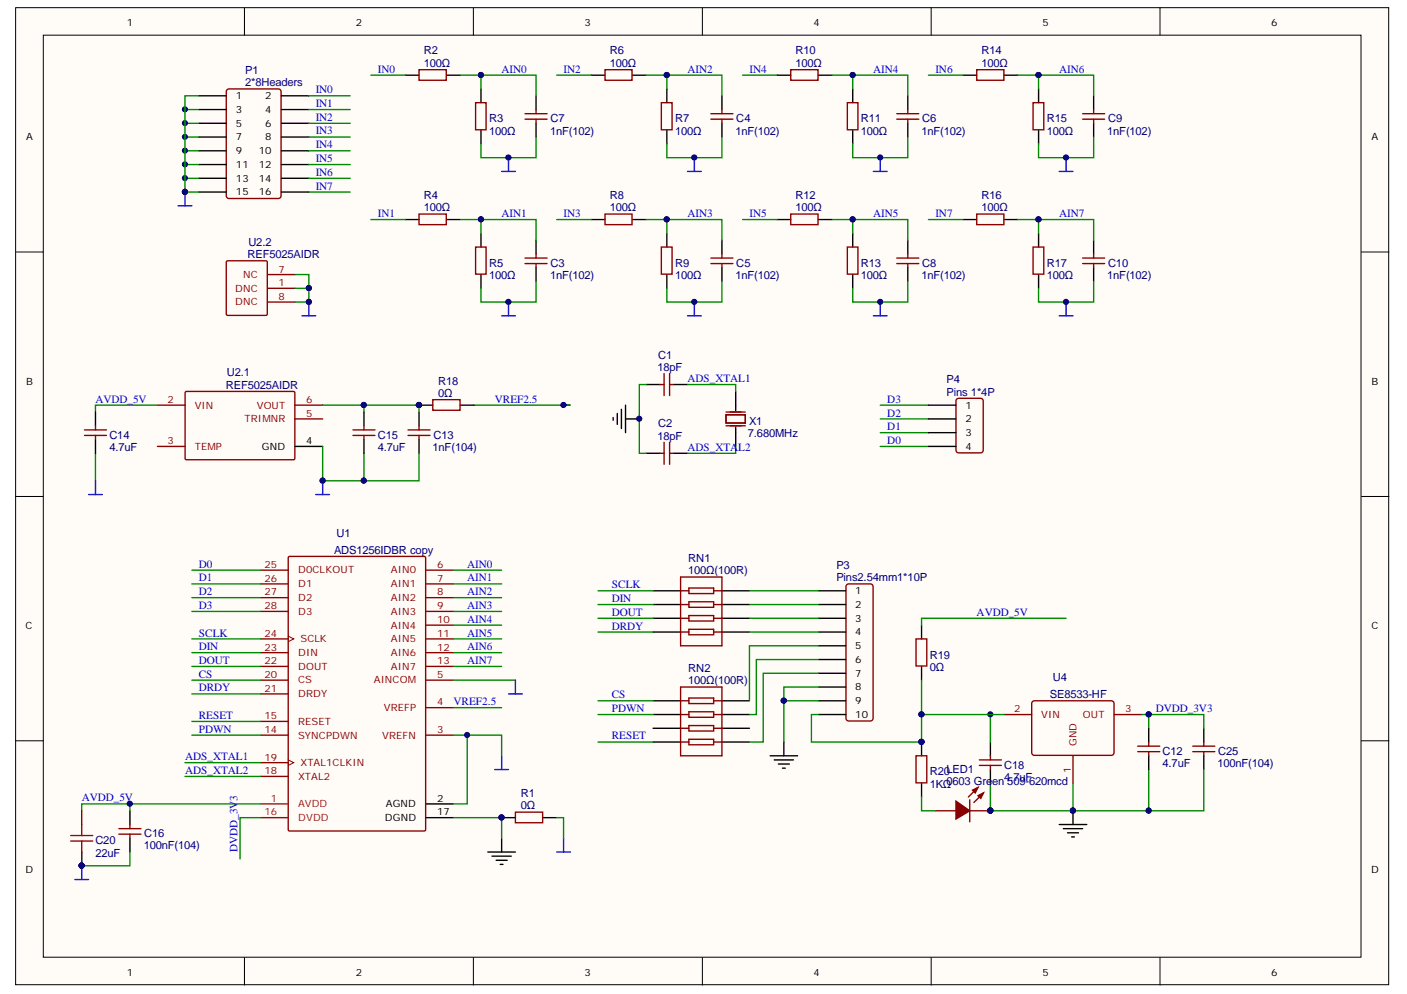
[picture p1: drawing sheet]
# Altium schematic sheet Sheet_1.schdoc
size 253 x 180 mm

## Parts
C1  18pF  [0603]
C2  18pF  [0603]
C3  1nF(102)  [0603]
C4  1nF(102)  [0603]
C5  1nF(102)  [0603]
C6  1nF(102)  [0603]
C7  1nF(102)  [0603]
C8  1nF(102)  [0603]
C9  1nF(102)  [0603]
C10  1nF(102)  [0603]
C12  4.7uF  [0805]
C13  1nF(104)  [0805]
C14  4.7uF  [0805]
C15  4.7uF  [0805]
C16  100nF(104)  [0805]
C18  4.7uF  [0805]
C20  22uF  [0805]
C25  100nF(104)  [0805]
LED1  0603 Green 509-620mcd  [LED-0603]
P1  2*8Headers  [HDR-8X2/2.54]
P3  Pins2.54mm1*10P  [HDR-10X1/2.54]
P4  Pins 1*4P  [HDR-4X1/2.54]
R1  0Ω  [0603]
R2  100Ω  [0805]
R3  100Ω  [0805]
R4  100Ω  [0805]
R5  100Ω  [0805]
R6  100Ω  [0805]
R7  100Ω  [0805]
R8  100Ω  [0805]
R9  100Ω  [0805]
R10  100Ω  [0805]
R11  100Ω  [0805]
R12  100Ω  [0805]
R13  100Ω  [0805]
R14  100Ω  [0805]
R15  100Ω  [0805]
R16  100Ω  [0805]
R17  100Ω  [0805]
R18  0Ω  [0603]
R19  0Ω  [0603]
R20  1KΩ  [0603]
RN1  100Ω(100R)  [0603_X4]
RN2  100Ω(100R)  [0603_X4]
U1  ADS1256IDBR copy  [SSOP-28_208MIL]
U2.1  REF5025AIDR  [SOIC-8_150MIL]
U2.2  REF5025AIDR  [SOIC-8_150MIL]
U4  SE8533-HF  [SOT-89(SOT-89-3)]
X1  7.680MHz  [OSC-49S-1]

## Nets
AGND: C3.1 C4.1 C5.1 C6.1 C7.1 C8.1 C9.1 C10.1 C13.1 C14.1 C15.1 C16.1 C20.1 P1.1 P1.3 P1.5 P1.7 P1.9 P1.11 P1.13 P1.15 R1.2 R3.1 R5.1 R7.1 R9.1 R11.1 R13.1 R15.1 R17.1 U1.2(AGND) U1.3(VREFN) U1.5(AINCOM) U2.1.4(GND) U2.2.1(DNC) U2.2.7(NC) U2.2.8(DNC)
DGND: C1.1 C2.1 C12.1 C18.1 C25.1 LED1.2(K) P3.8 P3.9 R1.1 U1.17(DGND) U4.1(GND)
ADS_XTAL1: C1.2 U1.19(XTAL1CLKIN) X1.1(OSC1)
ADS_XTAL2: C2.2 U1.18(XTAL2) X1.2(OSC2)
AIN0: C7.2 R2.2 R3.2 U1.6(AIN0)
AIN1: C3.2 R4.2 R5.2 U1.7(AIN1)
AIN2: C4.2 R6.2 R7.2 U1.8(AIN2)
AIN3: C5.2 R8.2 R9.2 U1.9(AIN3)
AIN4: C6.2 R10.2 R11.2 U1.10(AIN4)
AIN5: C8.2 R12.2 R13.2 U1.11(AIN5)
AIN6: C9.2 R14.2 R15.2 U1.12(AIN6)
AIN7: C10.2 R16.2 R17.2 U1.13(AIN7)
AVDD_5V: C14.2 C16.2 C20.2 R19.2 U1.1(AVDD) U2.1.2(VIN)
CS: RN2.1 U1.20(CS)
D0: P4.4 U1.25(D0CLKOUT)
D1: P4.3 U1.26(D1)
D2: P4.2 U1.27(D2)
D3: P4.1 U1.28(D3)
DIN: RN1.2 U1.23(DIN)
DOUT: RN1.3 U1.22(DOUT)
DRDY: RN1.4 U1.21(DRDY)
DVDD_3V3: C12.2 C25.2 U1.16(DVDD) U4.3(OUT)
IN0: P1.2 R2.1
IN1: P1.4 R4.1
IN2: P1.6 R6.1
IN3: P1.8 R8.1
IN4: P1.10 R10.1
IN5: P1.12 R12.1
IN6: P1.14 R14.1
IN7: P1.16 R16.1
PDWN: RN2.2 U1.14(SYNCPDWN)
RESET: RN2.4 U1.15(RESET)
SCLK: RN1.1 U1.24(SCLK)
VREF2.5: R18.2 U1.4(VREFP)
NetC13_2: C13.2 C15.2 R18.1 U2.1.6(VOUT)
NetC18_2: C18.2 P3.10 R19.1 R20.2 U4.2(VIN)
NetLED1_1: LED1.1(A) R20.1
NetP3_1: P3.1 RN1.8
NetP3_2: P3.2 RN1.7
NetP3_3: P3.3 RN1.6
NetP3_4: P3.4 RN1.5
NetP3_5: P3.5 RN2.8
NetP3_6: P3.6 RN2.7
NetP3_7: P3.7 RN2.5

Not connected (* = marked no-connect by the designer): RN2 3 6; U2.1 3(TEMP) 5(TRIMNR)
